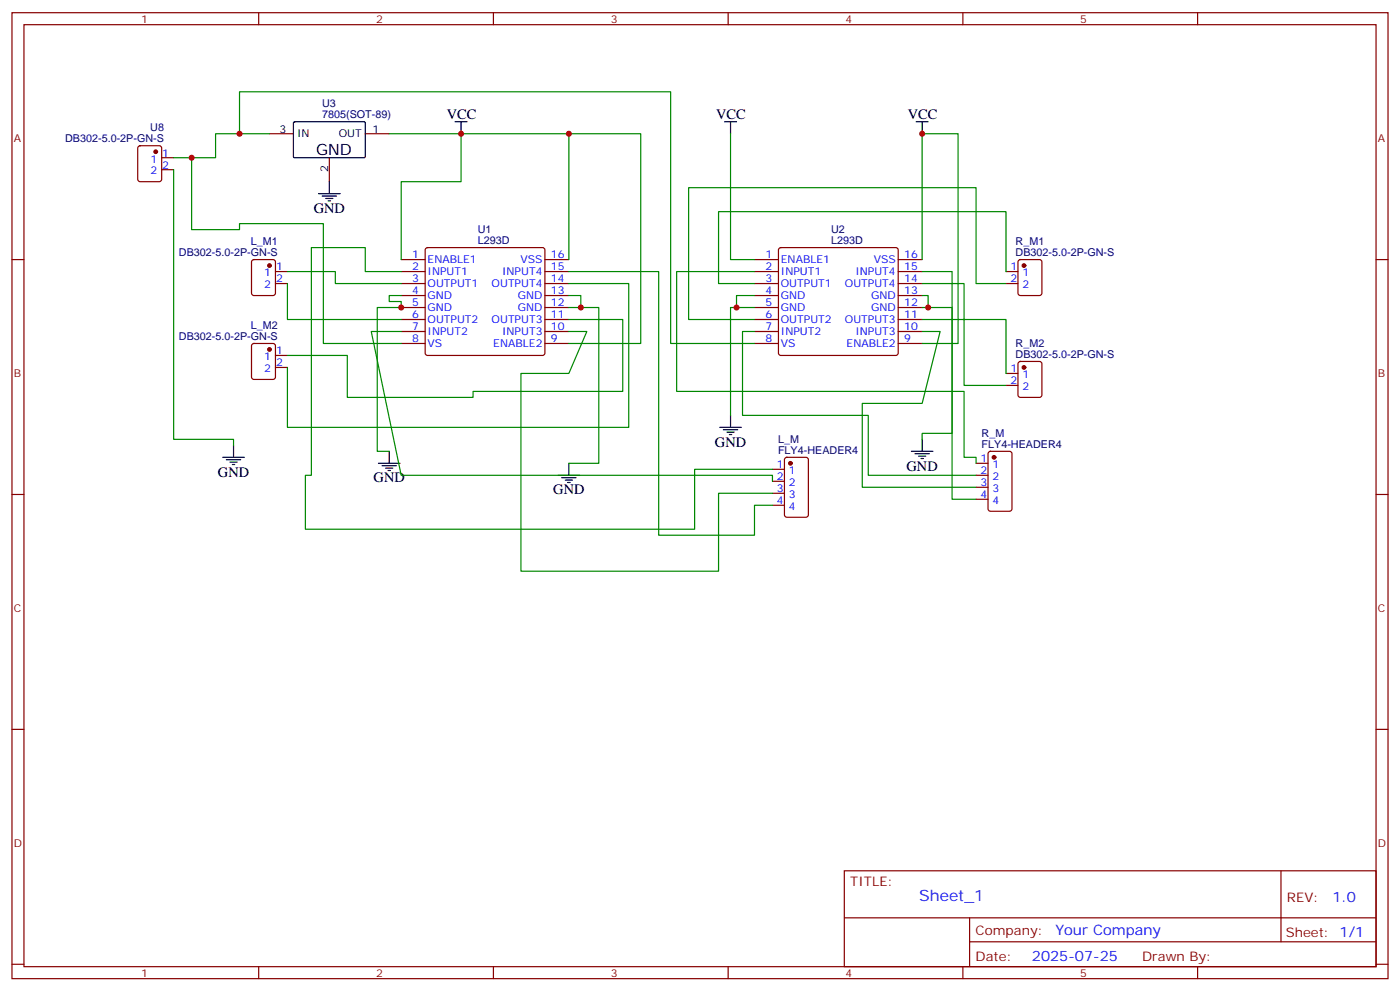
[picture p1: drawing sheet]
<svg xmlns="http://www.w3.org/2000/svg" width="412mm" height="292mm" viewBox="0 0 412 292" stroke-linecap="round" stroke-linejoin="round" font-family="sans-serif">
<g fill="none" stroke="#870000" stroke-width=".35">
<path d="M3.5 3.7h405.4v284.4h-405.4zM7.1 7.3h398.2v277.3h-398.2zM76.2 3.7v3.6M145.3 3.7v3.6M214.5 3.7v3.6M283.6 3.7v3.6M352.8 3.7v3.6M79.4 39.4h7M107.6 39.4h7.1M40.8 43.1l.5-.2h5.6l.7 .4v9.5l-.4 .6-5.9 .1-.7-.5v-9.4zM47.6 46.4h3.6M47.6 50h3.6"/>
<path d="M97 46.4v7.1M3.5 76.4h3.6M74.3 76.6l.5-.2h5.6l.7 .4v9.5l-.4 .6-5.9 .1-.7-.5v-9.4zM81.1 79.9h3.6M118.2 76.4h7M118.2 79.9h7M125.5 73.1l.4-.2h33.9l.5 .2 .2 .5v30.3l-.2 .5-.5 .2h-33.9l-.5-.2-.2-.5v-30.3zM160.5 76.4h7.1M160.5 79.9h7.1M222.2 76.4h7.1M222.2 79.9h7.1M229.5 73.1l.5-.2h33.9l.5 .2 .2 .5v30.3l-.3 .5-.4 .2h-33.9l-.5-.2-.2-.5v-30.3z"/>
<path d="M264.6 76.4h7M264.6 79.9h7M296.3 79.9h3.6M300.1 76.6l.5-.2h5.6l.7 .4v9.5l-.4 .6-5.9 .1-.7-.5v-9.4zM405.3 76.4h3.6M81.1 83.5h3.6M118.2 83.5h7M118.2 87h7M118.2 90.5h7M118.2 94.1h7M118.2 97.6h7M160.5 83.5h7.1"/>
<path d="M160.5 87h7.1M160.5 90.5h7.1M160.5 94.1h7.1M160.5 97.6h7.1M222.2 83.5h7.1M222.2 87h7.1M222.2 90.5h7.1M222.2 94.1h7.1M222.2 97.6h7.1M264.6 83.5h7M264.6 87h7M264.6 90.5h7"/>
<path d="M264.6 94.1h7M264.6 97.6h7M296.3 83.5h3.6M74.3 101.3l.5-.2h5.6l.7 .4v9.5l-.4 .6-5.9 .1-.7-.5v-9.4zM81.1 104.6h3.6M81.1 108.2h3.6M118.2 101.1h7M160.5 101.1h7.1M222.2 101.1h7.1M264.6 101.1h7M296.3 109.9h3.6M296.3 113.5h3.6"/>
<path d="M300.1 106.6l.5-.2h5.6l.7 .4v9.5l-.4 .6-5.9 .1-.7-.5v-9.4zM227.5 138.1h3.6M231.3 134.8l.5-.2h5.6l.7 .5v16.5l-.4 .6-5.9 .1-.7-.5v-16.5zM287.5 136.4h3.5M287.5 139.9h3.5M291.3 133.1l.4-.2h5.7l.6 .4 .1 16.5-.5 .6-5.9 .1-.6-.5-.1-16.4zM3.5 145.6h3.6M227.5 141.7h3.6M227.5 145.2h3.6M227.5 148.7h3.6M287.5 143.4h3.5M287.5 147h3.5"/>
<path d="M405.3 145.6h3.6M3.5 214.7h3.6M405.3 214.7h3.6M248.7 256.3h156.6v28.3h-156.6zM377.3 256.4v20.8M248.7 270.2h156.5M285.6 277.2h119.6M285.6 270.2v14.1M3.5 283.8h3.6M76.2 284.6v3.5M145.3 284.6v3.5M214.5 284.6v3.5"/>
<path d="M283.6 284.6v3.5M352.8 284.6v3.5M405.3 283.8h3.6"/>
</g>
<g fill="none" stroke="#000" stroke-width=".35">
<path d="M86.5 36l.3-.2 20.6 .1 .2 .3-.1 10.1-.3 .1h-20.6l-.2-.3zM134.1 35.8h3.5M135.8 35.8v3.6M213.4 35.8h3.6M215.2 35.8v3.6M269.9 35.8h3.5M271.6 35.8v3.6M93.8 57h6.4M94.9 57.7h4.2M96 58.4h2.1M96.7 59.1h.7M97 53.5v3.5"/>
<path d="M65.6 134.6h6.4M66.7 135.3h4.2M67.7 136h2.1M68.4 136.7h.7M68.8 131.1v3.5M111.5 136.4h6.3M112.5 137.1h4.3M113.6 137.8h2.1M114.3 138.5h.7M114.7 132.9v3.5M164.4 139.9h6.3M167.6 136.4v3.5"/>
<path d="M212 125.8h6.4M213.1 126.5h4.2M214.1 127.2h2.2M214.8 127.9h.7M215.2 122.3v3.5M268.5 132.9h6.3M269.5 133.6h4.3M270.6 134.3h2.1M271.3 135h.7M271.6 129.3v3.6M165.5 140.6h4.2M166.5 141.3h2.1"/>
<path d="M167.2 142h.7"/>
</g>
<g fill="#870000" stroke="#870000" stroke-width=".35">
<circle cx="79.4" cy="78.2" r=".53"/>
<circle cx="79.4" cy="102.9" r=".53"/>
<circle cx="301.6" cy="78.2" r=".53"/>
<circle cx="301.6" cy="108.2" r=".53"/>
<circle cx="45.9" cy="44.7" r=".53"/>
<circle cx="232.8" cy="136.4" r=".53"/>
<circle cx="292.8" cy="134.6" r=".53"/>
</g>
<g fill="none" stroke="#008700" stroke-width=".35">
<path d="M70.6 39.4v-12.4h127v74.1h24.6M79.4 39.4h-15.9v7h-12.3M114.7 39.4h21.1v14.1h-17.6v22.9M135.8 39.4h31.8v37M167.6 39.4h21.1v61.7h-21.1M215.2 39.4v37h7M51.2 50v79.3h17.6v1.8M56.4 46.4v21.2h14.2v-1.8h24.6v35.3h23M84.7 79.9h14.1v3.6h19.4M118.2 79.9h-10.6v-7h-15.9v67h-1.7v15.9h114.6v-17.7h22.9M167.6 79.9h26.4v77.7h28.2v-8.9h5.3M222.2 79.9h-22.9v35.3h84.7v19.4h3.5v1.8"/>
<path d="M271.6 76.4v-37h10.6v61.7h-10.6M271.6 79.9h8.9v67.1h7M296.3 79.9v-17.6h-84.6v21.2h10.5M84.7 83.5v10.6h33.5M118.2 87h-3.5v1.8h3.5v1.7h-7.1v42.4h3.6M118.2 97.6h-8.8l8.8 42.3h109.3v1.8M167.6 87h3.5v3.5h-3.5M167.6 94.1h15.8v21.1h-44.1v1.8h-37v-12.4h-17.6M167.6 83.5h17.6v42.3h-100.5v-17.6M167.6 97.6h5.3l-5.3 12.3h-14.1v58.2h58.2v-22.9h15.8M171.1 90.5h5.3v45.9h-8.8M217 90.5h-1.8v31.8"/>
<path d="M222.2 87h-5.2v3.5h5.2M222.2 97.6h-3.5v24.7h37.1v17.6h31.7M271.6 87h1.8v3.5h-1.8M271.6 94.1h24.7v15.8M271.6 83.5h12.4v30h12.3M271.6 97.6h5.3l-5.3 21.1h-17.6v24.7h33.5M273.4 90.5h7.1v37.1h-8.9v1.7M296.3 83.5h-8.8v-28.3h-84.7v38.9h19.4"/>
</g>
<g fill="#c00">
<circle cx="135.8" cy="39.4" r=".88"/>
<circle cx="271.6" cy="39.4" r=".88"/>
<circle cx="273.4" cy="90.5" r=".88"/>
<circle cx="217" cy="90.5" r=".88"/>
<circle cx="171.1" cy="90.5" r=".88"/>
<circle cx="167.6" cy="39.4" r=".88"/>
<circle cx="118.2" cy="90.5" r=".88"/>
<circle cx="56.4" cy="46.4" r=".88"/>
<circle cx="70.6" cy="39.4" r=".88"/>
</g>
<text font-size="4.6" x="93.1" y="45.7">GND</text>
<text font-size="4.6" fill="#00f" x="270.8" y="265.4">Sheet_1</text>
<g font-size="4.2">
<text x="131.6" y="35.1">VCC</text>
<text x="211" y="35.1">VCC</text>
<text x="267.4" y="35.1">VCC</text>
<text x="92.4" y="62.7">GND</text>
<text x="210.6" y="131.4">GND</text>
<text x="64.2" y="140.3">GND</text>
<text x="110.1" y="142">GND</text>
<text x="267.1" y="138.5">GND</text>
<text x="163" y="145.6">GND</text>
</g>
<g font-size="4.2" fill="#00f">
<text x="392.5" y="265.6">1.0</text>
<text x="310.9" y="275.2">Your Company</text>
<text x="304" y="283">2025-07-25</text>
</g>
<g font-size="3.9" fill="#800">
<text x="250.5" y="260.9">TITLE:</text>
<text x="379.1" y="265.6">REV:</text>
<text x="287.4" y="275.1">Company:</text>
<text x="378.7" y="275.7">Sheet: 1/1</text>
<text x="287.4" y="282.8">Date:</text>
<text x="336.4" y="282.9">Drawn By:</text>
</g>
<g font-size="3.2" fill="#800">
<text x="41.6" y="6.7">1</text>
<text x="110.8" y="6.7">2</text>
<text x="179.9" y="6.7">3</text>
<text x="249.1" y="6.7">4</text>
<text x="318.2" y="6.7">5</text>
<text x="4.1" y="41.8">A</text>
<text x="405.9" y="41.8">A</text>
<text x="4.1" y="111">B</text>
<text x="405.9" y="111">B</text>
<text x="4.1" y="180.1">C</text>
<text x="405.9" y="180.1">C</text>
<text x="4.1" y="249.3">D</text>
<text x="405.9" y="249.3">D</text>
<text x="41.6" y="287.5">1</text>
<text x="110.8" y="287.5">2</text>
<text x="179.9" y="287.5">3</text>
<text x="249.1" y="287.5">4</text>
<text x="318.2" y="287.5">5</text>
</g>
<g font-size="3.2" fill="#000080">
<text x="94.9" y="34.8">7805(SOT-89)</text>
<text x="94.9" y="31.6">U3</text>
<text x="19.2" y="41.8">DB302-5.0-2P-GN-S</text>
<text x="44.3" y="38.7">U8</text>
<text x="140.8" y="71.8">L293D</text>
<text x="140.8" y="68.7">U1</text>
<text x="244.8" y="71.8">L293D</text>
<text x="244.8" y="68.7">U2</text>
<text x="52.7" y="75.4">DB302-5.0-2P-GN-S</text>
<text x="73.9" y="72.2">L_M1</text>
<text x="299.2" y="75.4">DB302-5.0-2P-GN-S</text>
<text x="299.2" y="72.2">R_M1</text>
<text x="52.7" y="100">DB302-5.0-2P-GN-S</text>
<text x="73.9" y="96.9">L_M2</text>
<text x="299.2" y="105.3">DB302-5.0-2P-GN-S</text>
<text x="299.2" y="102.2">R_M2</text>
<text x="229.2" y="130.4">L_M</text>
<text x="289.2" y="131.7">FLY4-HEADER4</text>
<text x="289.2" y="128.7">R_M</text>
<text x="229.2" y="133.5">FLY4-HEADER4</text>
</g>
<g font-size="3.2">
<text x="82.3" y="39">3</text>
<text x="87.5" y="40.4">IN</text>
<text x="99.8" y="40.4">OUT</text>
<text x="109.7" y="39">1</text>
<text x="96.7" y="50.6" transform="rotate(-90 96.7 50.6)">2</text>
</g>
<g font-size="3.2" fill="#00f">
<text x="44.3" y="47.8">1</text>
<text x="47.8" y="46.1">1</text>
<text x="44.3" y="51.4">2</text>
<text x="47.8" y="49.6">2</text>
<text x="121.5" y="76.1">1</text>
<text x="125.9" y="77.5">ENABLE1</text>
<text x="153.3" y="77.5">VSS</text>
<text x="162.3" y="76.1">16</text>
<text x="225.5" y="76.1">1</text>
<text x="230" y="77.5">ENABLE1</text>
<text x="257.4" y="77.5">VSS</text>
<text x="266.3" y="76.1">16</text>
<text x="77.8" y="81.4">1</text>
<text x="81.3" y="79.6">1</text>
<text x="81.3" y="83.1">2</text>
<text x="121.5" y="79.6">2</text>
<text x="121.5" y="83.1">3</text>
<text x="125.9" y="81">INPUT1</text>
<text x="147.9" y="81">INPUT4</text>
<text x="162.3" y="83.1">14</text>
<text x="162.3" y="79.6">15</text>
<text x="225.5" y="79.6">2</text>
<text x="225.5" y="83.1">3</text>
<text x="230" y="81">INPUT1</text>
<text x="252" y="81">INPUT4</text>
<text x="266.3" y="83.1">14</text>
<text x="266.3" y="79.6">15</text>
<text x="297.7" y="79.6">1</text>
<text x="297.7" y="83.1">2</text>
<text x="301.2" y="81.4">1</text>
<text x="77.8" y="84.9">2</text>
<text x="121.5" y="86.6">4</text>
<text x="125.9" y="84.5">OUTPUT1</text>
<text x="125.9" y="88.1">GND</text>
<text x="144.8" y="84.5">OUTPUT4</text>
<text x="152.5" y="88.1">GND</text>
<text x="162.3" y="86.6">13</text>
<text x="225.5" y="86.6">4</text>
<text x="230" y="84.5">OUTPUT1</text>
<text x="230" y="88.1">GND</text>
<text x="248.9" y="84.5">OUTPUT4</text>
<text x="256.6" y="88.1">GND</text>
<text x="266.3" y="86.6">13</text>
<text x="301.2" y="84.9">2</text>
<text x="121.5" y="90.2">5</text>
<text x="121.5" y="93.7">6</text>
<text x="125.9" y="91.6">GND</text>
<text x="125.9" y="95.1">OUTPUT2</text>
<text x="144.8" y="95.1">OUTPUT3</text>
<text x="152.5" y="91.6">GND</text>
<text x="162.3" y="93.7">11</text>
<text x="162.3" y="90.2">12</text>
<text x="225.5" y="90.2">5</text>
<text x="225.5" y="93.7">6</text>
<text x="230" y="91.6">GND</text>
<text x="230" y="95.1">OUTPUT2</text>
<text x="248.9" y="95.1">OUTPUT3</text>
<text x="256.6" y="91.6">GND</text>
<text x="266.3" y="93.7">11</text>
<text x="266.3" y="90.2">12</text>
<text x="121.5" y="97.2">7</text>
<text x="121.5" y="100.8">8</text>
<text x="125.9" y="98.6">INPUT2</text>
<text x="147.9" y="98.6">INPUT3</text>
<text x="162.3" y="100.8">9</text>
<text x="162.3" y="97.2">10</text>
<text x="225.5" y="97.2">7</text>
<text x="225.5" y="100.8">8</text>
<text x="230" y="98.6">INPUT2</text>
<text x="252" y="98.6">INPUT3</text>
<text x="266.3" y="100.8">9</text>
<text x="266.3" y="97.2">10</text>
<text x="77.8" y="106">1</text>
<text x="81.3" y="104.3">1</text>
<text x="81.3" y="107.8">2</text>
<text x="125.9" y="102.2">VS</text>
<text x="145.3" y="102.2">ENABLE2</text>
<text x="230" y="102.2">VS</text>
<text x="249.4" y="102.2">ENABLE2</text>
<text x="77.8" y="109.6">2</text>
<text x="297.7" y="109.6">1</text>
<text x="297.7" y="113.1">2</text>
<text x="301.2" y="111.3">1</text>
<text x="301.2" y="114.9">2</text>
<text x="228.9" y="137.8">1</text>
<text x="288.8" y="136">1</text>
<text x="292.3" y="137.8">1</text>
<text x="228.9" y="141.3">2</text>
<text x="232.4" y="139.6">1</text>
<text x="232.4" y="143.1">2</text>
<text x="288.8" y="139.6">2</text>
<text x="288.8" y="143.1">3</text>
<text x="292.3" y="141.3">2</text>
<text x="228.9" y="144.9">3</text>
<text x="228.9" y="148.4">4</text>
<text x="232.4" y="146.6">3</text>
<text x="288.8" y="146.6">4</text>
<text x="292.3" y="144.9">3</text>
<text x="292.3" y="148.4">4</text>
<text x="232.4" y="150.1">4</text>
</g>
</svg>
